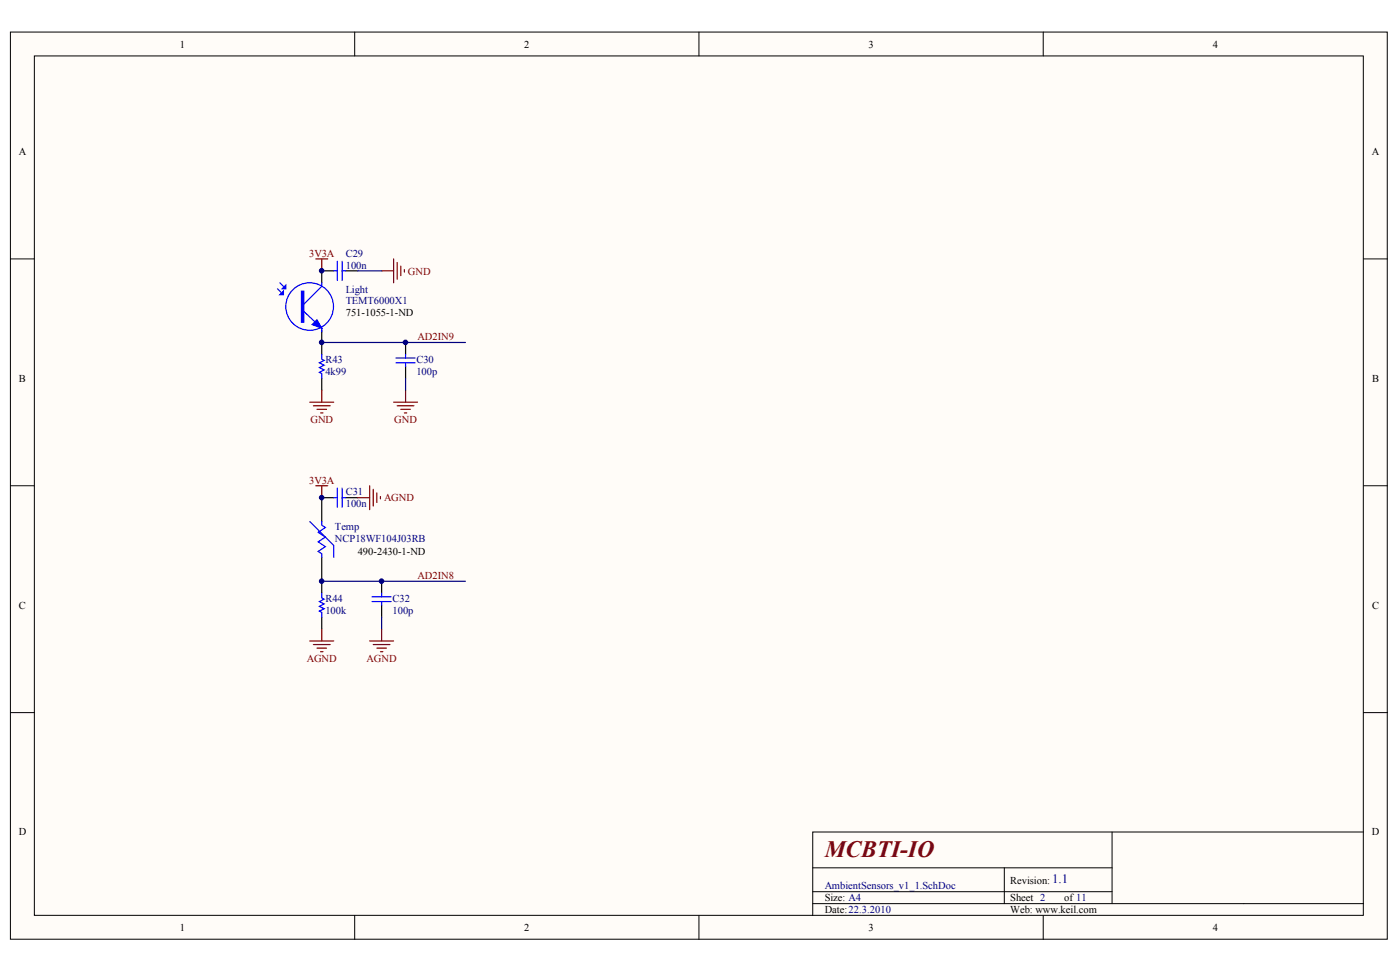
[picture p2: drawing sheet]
<svg xmlns="http://www.w3.org/2000/svg" width="290mm" height="202mm" viewBox="0 0 290 202" stroke-linecap="round" stroke-linejoin="round" font-family="sans-serif">
<g fill="#fffcf8" stroke="#000" stroke-width=".21">
<path d="M2.2 6.6h285.1v187.9h-285.1z"/>
<path d="M7.1 11.6h275.3v178h-275.3z"/>
</g>
<g fill="none" stroke="#000" stroke-width=".21">
<path d="M73.5 6.6v5M144.8 6.6v5M216.1 6.6v5M2.2 53.6h4.9M282.4 53.6h5M2.2 100.6h4.9M282.4 100.6h5M2.2 147.6h4.9M282.4 147.6h5M168.3 179.7h62M208 179.7v7.5M230.3 172.3v14.9"/>
<path d="M282.4 172.3h-114.1v17.3M73.5 189.6v5M144.8 189.6v5M168.3 187.2h114.1M168.3 184.7h62M216.1 189.6v5"/>
</g>
<path d="M69.1 56.1h-2.5v2.5M71.6 56.1h2.5M66.6 68.5v4.9M66.6 78.4v2.4M84 70.9v2.5M84 75.9v2.5M66.6 115.4v7.5M69.1 103.1h-2.5v4.9M71.6 103.1h2.5M66.6 127.8v2.5M79 120.4v2.5M79 125.3v2.5" fill="none" stroke="#000" stroke-width=".25"/>
<g fill="none" stroke="#00f" stroke-width=".25">
<path d="M57.5 59.8l.7 .7M58 58.6l.7 .7M66.6 58.6v.7l-3.7 3.7M69.1 56.1h.8M69.9 54.1v4M70.9 54.1v4M70.9 56.1h.7M62.9 64.5l3.7 3.5v.7M66.6 73.4v1l.5 .2-1 .5 1 .5-1 .5 1 .5-1 .5 .5 .3v1M82 74.1h4M82 75.1h4M84 73.4v.7"/>
<path d="M84 75.1v.8M64.2 108l4.9 5v2.4M66.6 108v.8l.8 .5-1.5 1 1.5 .9-1.5 1 1.5 1-1.5 1 .7 .5v.7M69.1 103.1h.8M69.9 101.1v4M70.9 101.1v4M70.9 103.1h.7M66.6 122.9v1l.5 .2-1 .5 1 .5-1 .5 1 .5-1 .5 .5 .2v1M77.1 123.6h3.9M77.1 124.6h3.9M79 122.9v.7M79 124.6v.7"/>
<circle cx="64.1" cy="63.5" r="4.9"/>
</g>
<g fill="#00f" stroke="#00f" stroke-width=".25">
<path d="M64.7 67.2l1-1 .9 1.8z"/>
<path d="M58.5 59.8l.7-.7v.7z"/>
<path d="M58 61l.7-.7v.7z"/>
<path d="M62.4 60.3h.5v6.4h-.5z" fill-rule="evenodd"/>
</g>
<g fill="none" stroke="#800000" stroke-width=".25">
<path d="M65.4 53.6h2.5M66.6 53.6v2.5M79 56.1h2.5M81.5 53.6v5M82.3 54.4v3.4M83 55.1v2M83.8 55.8v.5M64.2 83.3h4.9M64.9 84h3.5M65.7 84.8h1.9M66.4 85.5h.5M66.6 80.8v2.5"/>
<path d="M81.5 83.3h5M82.3 84h3.4M83 84.8h2M83.8 85.5h.5M84 80.8v2.5M65.4 100.6h2.5M66.6 100.6v2.5M74.1 103.1h2.5M76.6 100.6v5M77.3 101.3v3.5M78.1 102.1v2M78.8 102.8v.5"/>
<path d="M64.2 132.8h4.9M64.9 133.5h3.5M65.7 134.2h1.9M66.4 135h.5M66.6 130.3v2.5M76.6 132.8h4.9M77.3 133.5h3.5M78.1 134.2h1.9M78.8 135h.5M79 130.3v2.5"/>
</g>
<path d="M74.1 56.1h4.9M66.6 70.9h29.8M84 78.4v2.4M66.6 120.4h29.8M79 127.8v2.5" fill="none" stroke="#000080" stroke-width=".25"/>
<g fill="#000080" stroke="#000080" stroke-width=".21">
<circle cx="66.6" cy="120.4" r=".47"/>
<circle cx="66.6" cy="103.1" r=".47"/>
<circle cx="66.6" cy="70.9" r=".47"/>
<circle cx="66.6" cy="56.1" r=".47"/>
<circle cx="79" cy="120.4" r=".47"/>
<circle cx="84" cy="70.9" r=".47"/>
</g>
<text font-size="4.9" fill="#800000" x="170.8" y="177.4">MCBTI-IO</text>
<text font-size="2.6" fill="#000080" x="217.9" y="182.8">1.1</text>
<g font-size="2.2">
<text x="37.3" y="9.9">1</text>
<text x="108.6" y="9.9">2</text>
<text x="179.9" y="9.9">3</text>
<text x="251.2" y="9.9">4</text>
<text x="3.9" y="32.1">A</text>
<text x="284.2" y="32.1">A</text>
<text x="71.6" y="65.5">751-1055-1-ND</text>
<text x="3.9" y="79.1">B</text>
<text x="284.2" y="79.1">B</text>
<text x="74.1" y="115">490-2430-1-ND</text>
<text x="3.9" y="126">C</text>
<text x="284.2" y="126">C</text>
<text x="3.9" y="173">D</text>
<text x="284.1" y="173">D</text>
<text x="209.3" y="183">Revision:</text>
<text x="170.8" y="186.7">Size: A4</text>
<text x="170.8" y="189.2">Date:22.3.2010</text>
<text x="209.3" y="189.2">Web: www.keil.com</text>
<text x="209.3" y="186.7">Sheet 2</text>
<text x="220.4" y="186.7">of 11</text>
<text x="37.3" y="192.9">1</text>
<text x="108.6" y="192.9">2</text>
<text x="179.9" y="192.9">3</text>
<text x="251.2" y="192.9">4</text>
</g>
<g font-size="2.2" fill="#800000">
<text x="64" y="53.2">3V3A</text>
<text x="84.5" y="56.9">GND</text>
<text x="86.5" y="70.5">AD2IN9</text>
<text x="64.3" y="87.7">GND</text>
<text x="81.7" y="87.7">GND</text>
<text x="64" y="100.1">3V3A</text>
<text x="79.5" y="103.9">AGND</text>
<text x="86.5" y="119.9">AD2IN8</text>
<text x="63.5" y="137.2">AGND</text>
<text x="75.9" y="137.2">AGND</text>
</g>
<g font-size="2.2" fill="#000080">
<text x="71.6" y="53.2">C29</text>
<text x="71.6" y="55.6">100n</text>
<text x="71.6" y="60.6">Light</text>
<text x="71.6" y="63.1">TEMT6000X1</text>
<text x="67.4" y="75.2">R43</text>
<text x="67.4" y="77.6">4k99</text>
<text x="86.2" y="75.2">C30</text>
<text x="86.2" y="77.6">100p</text>
<text x="71.6" y="102.6">C31</text>
<text x="71.6" y="105.1">100n</text>
<text x="69.4" y="109.8">Temp</text>
<text x="69.4" y="112.3">NCP18WF104J03RB</text>
<text x="67.4" y="124.6">R44</text>
<text x="81.3" y="124.6">C32</text>
<text x="67.4" y="127.1">100k</text>
<text x="81.3" y="127.1">100p</text>
<text x="170.8" y="184.2">AmbientSensors_v1_1.SchDoc</text>
</g>
</svg>
